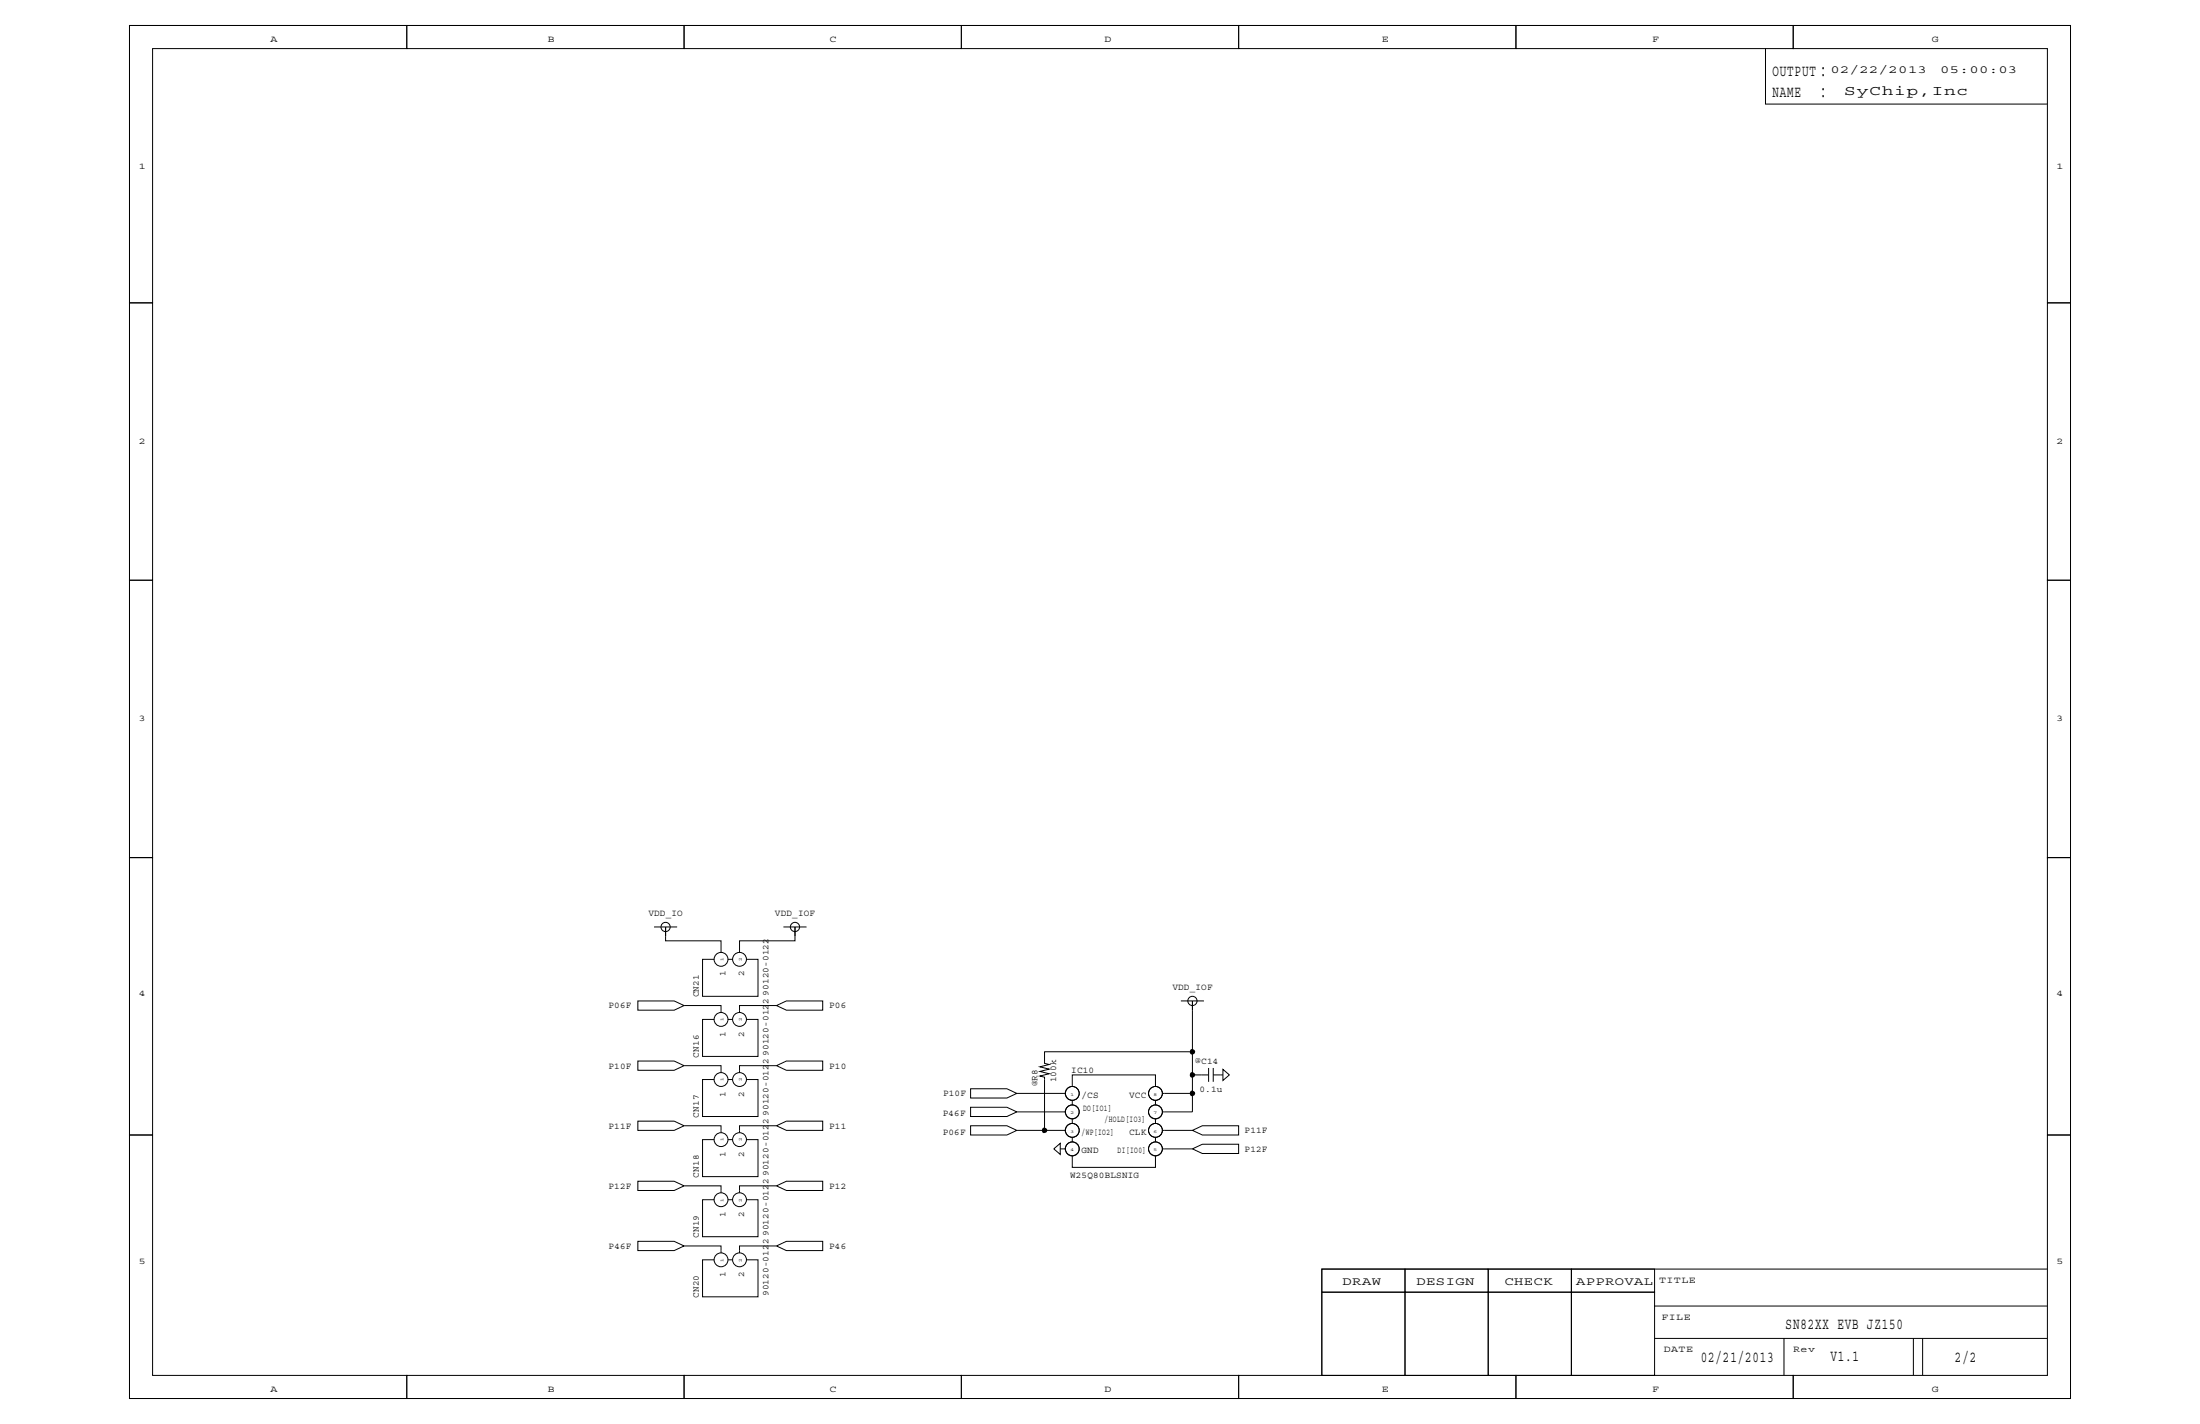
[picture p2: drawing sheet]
<svg xmlns="http://www.w3.org/2000/svg" width="432mm" height="279mm" viewBox="0 0 432 279" stroke-linecap="round" stroke-linejoin="round" font-family="sans-serif">
<g fill="none" stroke="#000" stroke-width=".2">
<path d="M25.4 5h54.4v4.5h-49.9v49.9h-4.5zM25.4 5h381v269.4h-381zM79.8 5h54.5v4.5h-54.5zM134.3 5h54.4v4.5h-54.4zM188.7 5h54.4v4.5h-54.4zM243.1 5h54.4v4.5h-54.4zM297.5 5h54.5v4.5h-54.5zM346.5 9.5v10.9h55.3M352 5h54.4v54.4h-4.6v-49.9h-49.8zM25.4 59.4h4.5v54.4h-4.5zM401.8 59.4h4.6v54.4h-4.6zM25.4 113.8h4.5v54.5h-4.5z"/>
<path d="M401.8 113.8h4.6v54.5h-4.6zM25.4 168.3h4.5v54.4h-4.5zM401.8 168.3h4.6v54.4h-4.6zM125.2 196.4h7.1l2 .9-2 .9h-7.1zM128.4 181.9h4.5M130.6 181.9v2.7h10.9v2.3M134.3 197.3h7.2v1.4M140.2 188.2h-2.3v7.3h10.9v-7.3h-2.3M142.9 188.2h.9M152.4 197.3h-7.3v1.4M152.4 197.3l1.9-.9h7.2v1.8h-7.2zM153.8 181.9h4.5"/>
<path d="M156 181.9v2.7h-10.9v2.3M231.8 196.4h4.5M234 196.4v10M125.2 220h7.1l2 .9-2 .9h-7.1zM125.2 208.2h7.1l2 .9-2 .9h-7.1zM134.3 209.1h7.2v1.4M140.2 200h-2.3v7.3h10.9v-7.3h-2.3M140.2 211.8h-2.3v7.3h10.9v-7.3h-2.3M142.9 200h.9M142.9 211.8h.9M152.4 209.1h-7.3v1.4M152.4 209.1l1.9-.9h7.2v1.8h-7.2z"/>
<path d="M190.5 217.3h7.1l2 .9-2 .9h-7.1zM190.5 213.6h7.1l2 .9-2 .9h-7.1zM199.6 214.5h9.5M199.6 218.2h9.5M210.5 213.2v-2.3h16.3v2.3M210.5 215.9v.9M210.5 219.5v.9M226.8 215.9v.9M226.8 219.5v.9M228.1 214.5h5.9v-8.1h-29v2.2l.9 .3-1.8 .4 1.8 .5-1.8 .4 1.8 .5-1.8 .4 .9 .3v10.4h4.1M234 210.9h3.2M234 214.5v3.7h-5.9"/>
<path d="M237.2 209.5v2.8M238.1 209.5v2.8M240 209.8l1.3 1.1-1.3 1.1zM240 210.9h-1.9M25.4 222.7h4.5v47.2h49.9v4.5h-54.4zM125.2 231.8h7.1l2 .9-2 .9h-7.1zM134.3 220.9h7.2v1.3M134.3 232.7h7.2v1.3M140.2 223.6h-2.3v7.3h10.9v-7.3h-2.3M140.2 235.4h-2.3v7.3h10.9v-7.3h-2.3M142.9 223.6h.9M142.9 235.4h.9"/>
<path d="M152.4 220.9h-7.3v1.3M152.4 232.7h-7.3v1.3M152.4 232.7l1.9-.9h7.2v1.8h-7.2zM152.4 220.9l1.9-.9h7.2v1.8h-7.2zM190.5 220.9h7.1l2 .9-2 .9h-7.1zM199.6 221.8h5.4M206.8 225.4l1.3-1.1v2.2zM208.1 225.4h1M210.5 226.8v2.2h16.3v-2.2M210.5 223.2v.9M226.8 223.2v.9M234 221.8l2-.9h7.1v1.8h-7.1z"/>
<path d="M234 225.4h-5.9M234 221.8h-5.9M234 225.4l2-.9h7.1v1.8h-7.1zM125.2 243.6h7.1l2 .9-2 .9h-7.1zM134.3 244.5h7.2v1.3M140.2 247.2h-2.3v7.2h10.9v-7.2h-2.3M142.9 247.2h.9M152.4 244.5h-7.3v1.3M152.4 244.5l1.9-.9h7.2v1.8h-7.2zM259.4 249h16.4v4.5h-16.4zM259.4 253.5h16.4v16.4h-16.4zM275.8 249h16.3v4.5h-16.3z"/>
<path d="M275.8 253.5h16.3v16.4h-16.3zM292.1 249h16.3v4.5h-16.3zM292.1 253.5h16.3v16.4h-16.3zM308.4 249h16.3v4.5h-16.3zM308.4 253.5h16.3v16.4h-16.3zM324.7 256.3h77.1M401.8 249h-142.4v20.9M79.8 269.9h54.5v4.5h-54.5zM134.3 269.9h54.4v4.5h-54.4zM188.7 269.9h54.4v4.5h-54.4zM243.1 269.9h54.4v4.5h-54.4zM297.5 269.9h54.5v4.5h-54.5z"/>
<path d="M324.7 262.6h77.1M350.1 262.6v7.3M352 269.9h49.8v-47.2h4.6v51.7h-54.4zM375.5 262.6v7.3M377.4 262.6v7.3"/>
<circle cx="130.6" cy="181.9" r=".91"/>
<circle cx="141.5" cy="188.2" r="1.36"/>
<circle cx="145.1" cy="188.2" r="1.36"/>
<circle cx="156" cy="181.9" r=".91"/>
<circle cx="234" cy="196.4" r=".91"/>
<circle cx="141.5" cy="200" r="1.36"/>
<circle cx="141.5" cy="211.8" r="1.36"/>
<circle cx="145.1" cy="200" r="1.36"/>
<circle cx="145.1" cy="211.8" r="1.36"/>
<circle cx="210.5" cy="218.2" r="1.36"/>
<circle cx="210.5" cy="214.5" r="1.36"/>
<circle cx="226.8" cy="214.5" r="1.36"/>
<circle cx="226.8" cy="218.2" r="1.36"/>
<circle cx="141.5" cy="223.6" r="1.36"/>
<circle cx="141.5" cy="235.4" r="1.36"/>
<circle cx="145.1" cy="223.6" r="1.36"/>
<circle cx="145.1" cy="235.4" r="1.36"/>
<circle cx="210.5" cy="221.8" r="1.36"/>
<circle cx="210.5" cy="225.4" r="1.36"/>
<circle cx="226.8" cy="225.4" r="1.36"/>
<circle cx="226.8" cy="221.8" r="1.36"/>
<circle cx="141.5" cy="247.2" r="1.36"/>
<circle cx="145.1" cy="247.2" r="1.36"/>
</g>
<path d="M233.6 210.6l.2-.2h.3l.4 .2v.6l-.5 .2a.53 .53 0 0 1-.4-.3 .53 .53 0 0 1 0-.5zM233.6 206l.2-.2h.3l.4 .3v.6l-.5 .2a.53 .53 0 0 1-.4-.3 .53 .53 0 0 1 0-.6zM233.6 214.2l.2-.2h.3l.4 .3v.6l-.5 .2a.53 .53 0 0 1-.4-.3 .53 .53 0 0 1 0-.6zM204.6 221.5l.2-.2h.3l.4 .2v.6l-.5 .2a.53 .53 0 0 1-.5-.3 .53 .53 0 0 1 .1-.5z" fill="#000"/>
<g font-size="3.2">
<text x="347.9" y="15">OUTPUT：</text>
<text x="347.9" y="19.1">NAME</text>
<text x="356.6" y="19.1">：</text>
<text x="350.5" y="260.8">SN82XX EVB JZ150</text>
<text x="333.8" y="267.1">02/21/2013</text>
<text x="359.3" y="267.1">V1.1</text>
<text x="383.7" y="267.1">2/2</text>
</g>
<text font-size="2.7" x="362" y="18.6">SyChip,Inc</text>
<g font-size="2.3">
<text x="359.2" y="14.3">02/22/2013</text>
<text x="380.8" y="14.4">05:00:03</text>
<text x="263.5" y="252.2">DRAW</text>
<text x="278" y="252.2">DESIGN</text>
<text x="295.3" y="252.2">CHECK</text>
<text x="309.3" y="252.2">APPROVAL</text>
</g>
<g font-size="1.8">
<text x="53.1" y="8.2">A</text>
<text x="107.5" y="8.2">B</text>
<text x="162.8" y="8.2">C</text>
<text x="216.8" y="8.2">D</text>
<text x="271.2" y="8.2">E</text>
<text x="324.3" y="8.2">F</text>
<text x="379.2" y="8.2">G</text>
<text x="27.2" y="33.1">1</text>
<text x="403.7" y="33.1">1</text>
<text x="27.2" y="87.1">2</text>
<text x="403.7" y="87.1">2</text>
<text x="27.2" y="141.5">3</text>
<text x="403.7" y="141.5">3</text>
<text x="127.3" y="179.6">VDD_IO</text>
<text x="152.1" y="179.6">VDD_IOF</text>
<text x="142.4" y="191.6" transform="rotate(-90 142.4 191.6)">1</text>
<text x="146.1" y="191.6" transform="rotate(-90 146.1 191.6)">2</text>
<text x="27.2" y="195.5">4</text>
<text x="119.4" y="197.9">P06F</text>
<text x="137.1" y="195.7" transform="rotate(-90 137.1 195.7)">CN21</text>
<text x="150.8" y="195.4" transform="rotate(-90 150.8 195.4)">90120-0122</text>
<text x="162.7" y="197.9">P06</text>
<text x="230.1" y="194.2">VDD_IOF</text>
<text x="403.7" y="195.5">4</text>
<text x="142.4" y="203.4" transform="rotate(-90 142.4 203.4)">1</text>
<text x="146.1" y="203.4" transform="rotate(-90 146.1 203.4)">2</text>
<text x="119.4" y="209.7">P10F</text>
<text x="137.1" y="207.5" transform="rotate(-90 137.1 207.5)">CN16</text>
<text x="150.8" y="207.2" transform="rotate(-90 150.8 207.2)">90120-0122</text>
<text x="162.7" y="209.7">P10</text>
<text x="234.6" y="208.6">@C14</text>
<text x="142.4" y="215.2" transform="rotate(-90 142.4 215.2)">1</text>
<text x="146.1" y="215.2" transform="rotate(-90 146.1 215.2)">2</text>
<text x="185.1" y="215.1">P10F</text>
<text x="203.6" y="213" transform="rotate(-90 203.6 213)">@R8</text>
<text x="207.3" y="212.4" transform="rotate(-90 207.3 212.4)">100k</text>
<text x="210.3" y="210.5">IC10</text>
<text x="212.3" y="215.4">/CS</text>
<text x="221.6" y="215.4">VCC</text>
<text x="235.4" y="214.2">0.1u</text>
<text x="119.4" y="221.4">P11F</text>
<text x="137.1" y="219.3" transform="rotate(-90 137.1 219.3)">CN17</text>
<text x="150.8" y="219" transform="rotate(-90 150.8 219)">90120-0122</text>
<text x="162.7" y="221.4">P11</text>
<text x="185" y="219">P46F</text>
<text x="212.6" y="218">DO[IO1]</text>
<text x="216.8" y="220.2">/HOLD[IO3]</text>
<text x="142.4" y="227" transform="rotate(-90 142.4 227)">1</text>
<text x="146.1" y="227" transform="rotate(-90 146.1 227)">2</text>
<text x="185" y="222.6">P06F</text>
<text x="212.3" y="222.7">/WP[IO2]</text>
<text x="212.3" y="226.3">GND</text>
<text x="219.3" y="226.3">DI[IO0]</text>
<text x="221.6" y="222.7">CLK</text>
<text x="244.3" y="226">P12F</text>
<text x="244.3" y="222.4">P11F</text>
<text x="119.4" y="233.2">P12F</text>
<text x="137.1" y="231.1" transform="rotate(-90 137.1 231.1)">CN18</text>
<text x="150.8" y="230.8" transform="rotate(-90 150.8 230.8)">90120-0122</text>
<text x="162.7" y="233.2">P12</text>
<text x="210" y="231.2">W25Q80BLSNIG</text>
<text x="142.4" y="238.8" transform="rotate(-90 142.4 238.8)">1</text>
<text x="146.1" y="238.8" transform="rotate(-90 146.1 238.8)">2</text>
<text x="119.4" y="245">P46F</text>
<text x="137.1" y="242.9" transform="rotate(-90 137.1 242.9)">CN19</text>
<text x="150.8" y="242.5" transform="rotate(-90 150.8 242.5)">90120-0122</text>
<text x="162.7" y="245">P46</text>
<text x="27.2" y="248.1">5</text>
<text x="142.4" y="250.5" transform="rotate(-90 142.4 250.5)">1</text>
<text x="146.1" y="250.5" transform="rotate(-90 146.1 250.5)">2</text>
<text x="325.7" y="251.7">TITLE</text>
<text x="403.7" y="248.1">5</text>
<text x="137.1" y="254.7" transform="rotate(-90 137.1 254.7)">CN20</text>
<text x="150.8" y="254.3" transform="rotate(-90 150.8 254.3)">90120-0122</text>
<text x="326.1" y="259">FILE</text>
<text x="326.6" y="265.3">DATE</text>
<text x="352" y="265.3">Rev</text>
<text x="53.1" y="273">A</text>
<text x="107.5" y="273">B</text>
<text x="162.8" y="273">C</text>
<text x="216.8" y="273">D</text>
<text x="271.2" y="273">E</text>
<text x="324.3" y="273">F</text>
<text x="379.2" y="273">G</text>
</g>
<g font-size=".9">
<text x="142" y="188.6" transform="rotate(-90 142 188.6)">1</text>
<text x="145.6" y="188.6" transform="rotate(-90 145.6 188.6)">2</text>
<text x="142" y="200.4" transform="rotate(-90 142 200.4)">1</text>
<text x="145.6" y="200.4" transform="rotate(-90 145.6 200.4)">2</text>
<text x="142" y="212.2" transform="rotate(-90 142 212.2)">1</text>
<text x="145.6" y="212.2" transform="rotate(-90 145.6 212.2)">2</text>
<text x="210.1" y="215">1</text>
<text x="226.4" y="215">8</text>
<text x="210.1" y="218.6">2</text>
<text x="226.4" y="218.6">7</text>
<text x="142" y="224" transform="rotate(-90 142 224)">1</text>
<text x="145.6" y="224" transform="rotate(-90 145.6 224)">2</text>
<text x="210.1" y="222.2">3</text>
<text x="210.1" y="225.9">4</text>
<text x="226.4" y="222.2">6</text>
<text x="226.4" y="225.9">5</text>
<text x="142" y="235.8" transform="rotate(-90 142 235.8)">1</text>
<text x="145.6" y="235.8" transform="rotate(-90 145.6 235.8)">2</text>
<text x="142" y="247.6" transform="rotate(-90 142 247.6)">1</text>
<text x="145.6" y="247.6" transform="rotate(-90 145.6 247.6)">2</text>
</g>
</svg>
